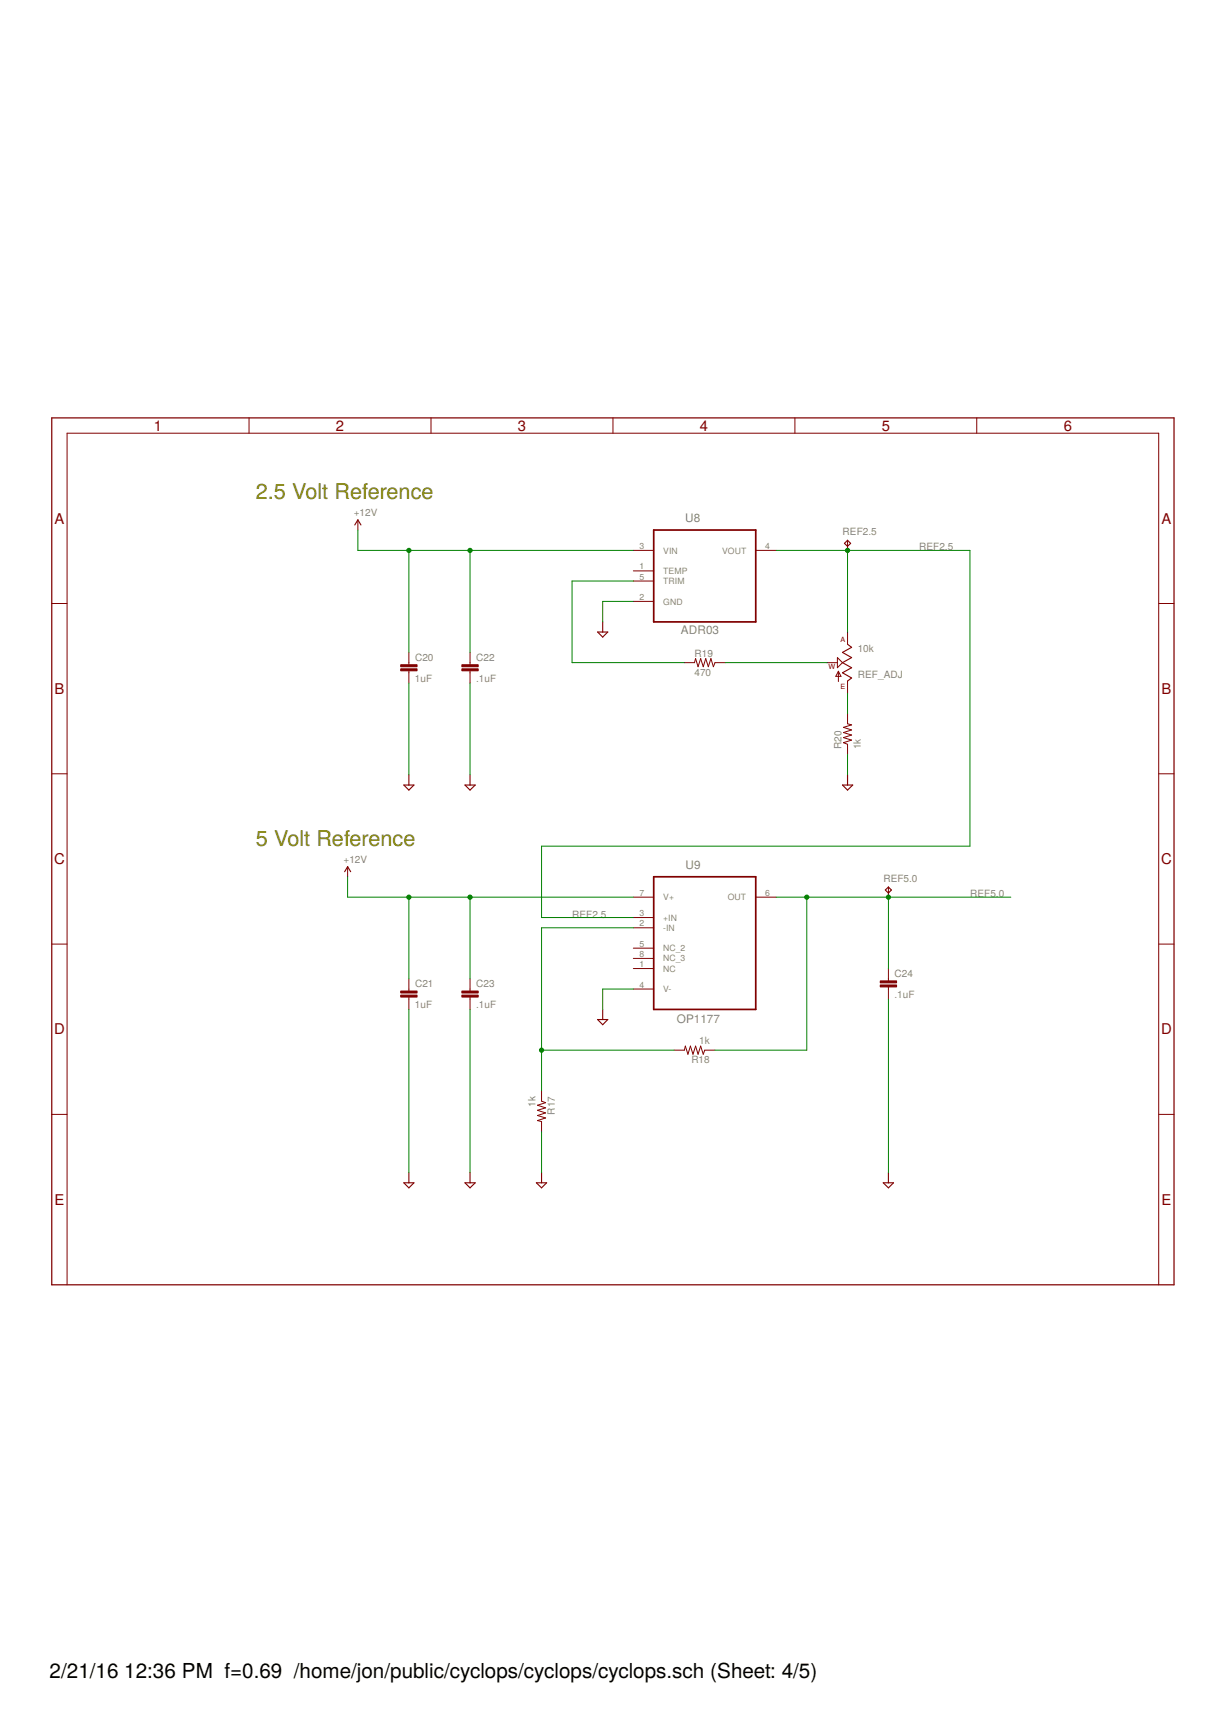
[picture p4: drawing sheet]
<svg xmlns="http://www.w3.org/2000/svg" width="210mm" height="297mm" viewBox="0 0 210 297" stroke-linecap="round" stroke-linejoin="round" font-family="sans-serif">
<g fill="none" stroke="#800000" stroke-width=".17">
<path d="M42.7 71.6v2.7M73.9 71.6v2.7M105 71.6v2.7M136.2 71.6v2.7M167.4 71.6v2.7M61.3 89.1v1.7M108.5 94.3h3.5M108.5 97.9h3.5M108.5 99.6h3.5M129.5 94.3h3.5M145.2 92.6v1.7M8.9 103.4h2.6"/>
<path d="M70.1 111.8v2.1M70.1 115v2.1M80.5 111.8v2.1M80.5 115v2.1M108.5 103.1h3.5M117.3 113.6h1.7l.2-.7 .4 1.4 .5-1.4 .4 1.4 .4-1.4 .5 1.4 .4-1.4 .4 1.4 .3-.7h1.7M141.7 113.6h1.8M143.5 112.7l.9 .9-.9 .8zM143.7 115.1v1.7M143.7 115.1l.4 .8h-.9zM145.2 108.3v2.1M145.2 116.7v2.1"/>
<path d="M198.5 103.4h2.7M8.9 132.6h2.6M145.2 122.3v1.8l.7 .1-1.4 .5 1.4 .4-1.4 .5 1.4 .4-1.4 .4 1.4 .5-1.4 .4 .7 .3v1.7M198.5 132.6h2.7M59.6 148.5v1.8M108.5 153.8h3.5M108.5 157.3h3.5M108.5 159h3.5M129.5 153.8h3.5M152.2 152v1.8M8.9 161.8h2.6M70.1 167.8v2.1"/>
<path d="M70.1 170.9v2.1M80.5 167.8v2.1M80.5 170.9v2.1M108.5 162.5h3.5M108.5 164.3h3.5M108.5 166h3.5M108.5 169.5h3.5M152.2 166v2.1M152.2 169.2v2.1M198.5 161.8h2.7M8.9 191h2.6M92.8 187v1.7l.7 .3-1.4 .4 1.4 .5-1.4 .4 1.4 .5-1.4 .4 1.4 .4-1.4 .5 .7 .1v1.8"/>
<path d="M115.5 180h1.8l.1-.7 .5 1.4 .4-1.4 .4 1.4 .5-1.4 .4 1.4 .5-1.4 .4 1.4 .3-.7h1.7M198.5 191h2.7M11.5 220.2v-145.9h187v145.9"/>
</g>
<g fill="none" stroke="#800000" stroke-width=".19">
<path d="M60.8 90l.5-.9 .5 .9M144.7 93.1l.5-.5 .6 .5-.6 .5zM102.4 108.3h1.7l-.8 .9zM103.3 106.6v1.7M145.2 110.4l.7 .6-1.5 .8 1.5 .9-1.5 .9 1.5 .8-1.5 .9 1.5 .9-.7 .5M69.2 134.6h1.7l-.8 .8zM70.1 132.8v1.8M79.7 134.6h1.7l-.9 .8zM80.5 132.8v1.8M144.4 134.6h1.7l-.9 .8zM145.2 132.8v1.8M59.1 149.4l.5-.9 .5 .9"/>
<path d="M151.7 152.5l.5-.5 .5 .5-.5 .6zM102.4 174.8h1.7l-.8 .8zM103.3 173v1.8M69.2 202.7h1.7l-.8 .9zM70.1 201v1.7M79.7 202.7h1.7l-.9 .9zM80.5 201v1.7M91.9 202.7h1.8l-.9 .9zM92.8 201v1.7M151.3 202.7h1.8l-.9 .9zM152.2 201v1.7"/>
</g>
<path d="M112 90.8h17.5v15.8h-17.5zM112 150.3h17.5v22.7h-17.5z" fill="none" stroke="#800000" stroke-width=".3"/>
<g fill="#800000" stroke="#800000" stroke-width=".17">
<path d="M68.7 113.9h2.8v.4h-2.8z"/>
<path d="M68.7 114.6h2.8v.4h-2.8z"/>
<path d="M79.1 113.9h2.8v.4h-2.8z"/>
<path d="M79.1 114.6h2.8v.4h-2.8z"/>
<path d="M79.1 169.9h2.8v.3h-2.8z"/>
<path d="M79.1 170.6h2.8v.3h-2.8z"/>
<path d="M68.7 169.9h2.8v.3h-2.8z"/>
<path d="M68.7 170.6h2.8v.3h-2.8z"/>
<path d="M150.8 168.1h2.8v.4h-2.8z"/>
<path d="M150.8 168.8h2.8v.4h-2.8z"/>
</g>
<path d="M8.9 71.6h192.3v148.6h-192.3z" fill="none" stroke="#800000" stroke-width=".21"/>
<g fill="none" stroke="#008000" stroke-width=".17">
<path d="M61.3 90.8v3.5h47.2M70.1 94.3v17.5M80.5 94.3v17.5M108.5 99.6h-10.5v14h19.3M133 94.3h33.2v50.7h-73.4v12.3h15.7M145.2 94.3v14M70.1 117.1v15.7M80.5 117.1v15.7M108.5 103.1h-5.2v3.5M124.2 113.6h17.5M145.2 118.8v3.5M145.2 129.3v3.5"/>
<path d="M59.6 150.3v3.5h48.9M70.1 153.8v14M80.5 153.8v14M108.5 159h-15.7v28M133 153.8h40.2M138.2 153.8v26.2h-15.7M152.2 153.8v12.2M70.1 173v28M80.5 173v28M108.5 169.5h-5.2v3.5M152.2 171.3v29.7M92.8 194v7"/>
<path d="M92.8 180h22.7"/>
</g>
<g fill="#008000" stroke="#008000" stroke-width=".17">
<circle cx="70.1" cy="94.3" r=".36"/>
<circle cx="80.5" cy="94.3" r=".36"/>
<circle cx="70.1" cy="153.8" r=".36"/>
<circle cx="80.5" cy="153.8" r=".36"/>
<circle cx="145.2" cy="94.3" r=".36"/>
<circle cx="92.8" cy="180" r=".36"/>
<circle cx="138.2" cy="153.8" r=".36"/>
<circle cx="152.2" cy="153.8" r=".36"/>
</g>
<g font-size="3.7" fill="#808000">
<text x="43.8" y="85.6">2.5 Volt Reference</text>
<text x="43.8" y="145">5 Volt Reference</text>
</g>
<g font-size="3.5">
<text x="8.5" y="287.5">2/21/16</text>
<text x="21.3" y="287.5">12:36 PM f=0.69 /home/jon/public/cyclops/cyclops/cyclops.sch (Sheet: 4/5)</text>
</g>
<g font-size="2.5" fill="#800000">
<text x="26.4" y="73.8">1</text>
<text x="57.6" y="73.8">2</text>
<text x="88.7" y="73.8">3</text>
<text x="119.9" y="73.8">4</text>
<text x="151.1" y="73.8">5</text>
<text x="182.3" y="73.8">6</text>
<text x="9.3" y="89.7">A</text>
<text x="199" y="89.7">A</text>
<text x="9.3" y="118.9">B</text>
<text x="199" y="118.9">B</text>
<text x="9.3" y="148.1">C</text>
<text x="198.9" y="148.1">C</text>
<text x="9.3" y="177.3">D</text>
<text x="198.9" y="177.3">D</text>
<text x="9.3" y="206.5">E</text>
<text x="199" y="206.5">E</text>
</g>
<g font-size="2" fill="#808080">
<text x="117.4" y="89.5">U8</text>
<text x="116.7" y="108.6">ADR03</text>
<text x="117.5" y="148.9">U9</text>
<text x="116" y="175.3">OP1177</text>
</g>
<g font-size="1.7" fill="#808080">
<text x="60.6" y="88.4">+12V</text>
<text x="144.4" y="91.7">REF2.5</text>
<text x="157.5" y="94.3">REF2.5</text>
<text x="71.1" y="113.3">C20</text>
<text x="81.6" y="113.3">C22</text>
<text x="119" y="112.5">R19</text>
<text x="147" y="111.8">10k</text>
<text x="71.1" y="116.8">1uF</text>
<text x="81.6" y="116.8">.1uF</text>
<text x="119" y="115.8">470</text>
<text x="147" y="116.2">REF_ADJ</text>
<text x="144.2" y="128.4" transform="rotate(-90 144.2 128.4)">R20</text>
<text x="147.5" y="128.4" transform="rotate(-90 147.5 128.4)">1k</text>
<text x="58.9" y="147.8">+12V</text>
<text x="151.4" y="151.2">REF5.0</text>
<text x="166.2" y="153.8">REF5.0</text>
<text x="98" y="157.3">REF2.5</text>
<text x="153.3" y="167.5">C24</text>
<text x="71.1" y="172.7">1uF</text>
<text x="71.1" y="169.3">C21</text>
<text x="81.6" y="172.7">.1uF</text>
<text x="81.6" y="169.3">C23</text>
<text x="153.3" y="171">.1uF</text>
<text x="119.8" y="179">1k</text>
<text x="118.5" y="182.3">R18</text>
<text x="91.7" y="189.7" transform="rotate(-90 91.7 189.7)">1k</text>
<text x="95" y="191" transform="rotate(-90 95 191)">R17</text>
</g>
<g font-size="1.5" fill="#808080">
<text x="109.6" y="94.1">3</text>
<text x="113.6" y="94.9">VIN</text>
<text x="123.8" y="94.9">VOUT</text>
<text x="131.1" y="94.1">4</text>
<text x="109.6" y="97.6">1</text>
<text x="109.6" y="99.3">5</text>
<text x="113.6" y="98.4">TEMP</text>
<text x="113.6" y="100.1">TRIM</text>
<text x="109.6" y="102.8">2</text>
<text x="113.6" y="103.6">GND</text>
<text x="109.6" y="153.5">7</text>
<text x="113.6" y="154.3">V+</text>
<text x="124.7" y="154.3">OUT</text>
<text x="131.1" y="153.5">6</text>
<text x="109.6" y="157">3</text>
<text x="109.6" y="158.8">2</text>
<text x="113.6" y="157.8">+IN</text>
<text x="113.6" y="159.6">-IN</text>
<text x="109.6" y="162.3">5</text>
<text x="109.6" y="164">8</text>
<text x="109.6" y="165.8">1</text>
<text x="113.6" y="163">NC_2</text>
<text x="113.6" y="164.8">NC_3</text>
<text x="113.6" y="166.5">NC</text>
<text x="109.6" y="169.3">4</text>
<text x="113.6" y="170">V-</text>
</g>
<g font-size="1.2" fill="#800000">
<text x="144" y="110.1">A</text>
<text x="142" y="114.6">W</text>
<text x="144" y="118.1">E</text>
</g>
</svg>
